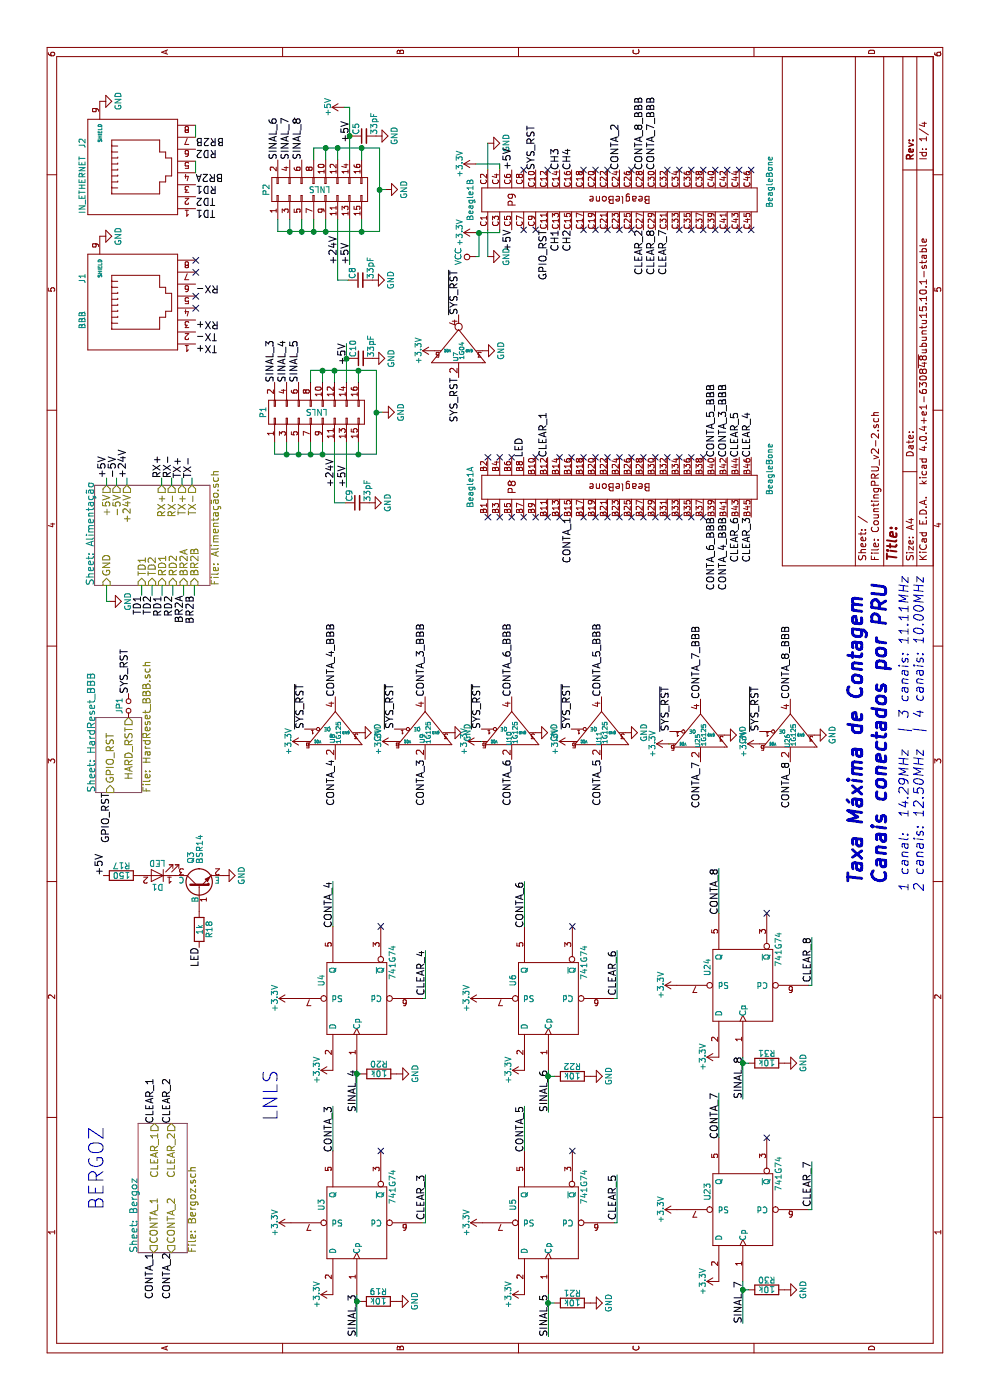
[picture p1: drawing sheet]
EESchema Schematic File Version 2
LIBS:power
LIBS:device
LIBS:transistors
LIBS:conn
LIBS:linear
LIBS:regul
LIBS:74xx
LIBS:cmos4000
LIBS:adc-dac
LIBS:memory
LIBS:xilinx
LIBS:microcontrollers
LIBS:dsp
LIBS:microchip
LIBS:analog_switches
LIBS:motorola
LIBS:texas
LIBS:intel
LIBS:audio
LIBS:interface
LIBS:digital-audio
LIBS:philips
LIBS:display
LIBS:cypress
LIBS:siliconi
LIBS:opto
LIBS:atmel
LIBS:contrib
LIBS:valves
LIBS:Controle
LIBS:CountingPRU_v2-2-cache
EELAYER 25 0
EELAYER END
$Descr A4 11693 8268
encoding utf-8
Sheet 1 4
Title ""
Date ""
Rev ""
Comp ""
Comment1 ""
Comment2 ""
Comment3 ""
Comment4 ""
$EndDescr
$Comp
L 741G74 U3
U 1 1
P 1480 2980
F 0 "U3" H 1630 3280 50  0000 C CNN
F 1 "741G74" H 1780 2685 50  0000 C CNN
F 2 "CONTROLE:TSSOP-8" H 1480 2980 50  0001 C CNN
F 3 "" H 1480 2980 50  0000 C CNN
	1    1480 2980
	1    0    0    -1  
$EndComp
NoConn ~ 2080 3180
Text Label 530  2980 0    60   ~ 0
SINAL_3
Text Label 1880 3555 2    60   ~ 0
CLEAR_3
Text Label 2455 2780 2    60   ~ 0
CONTA_3
$Comp
L 741G74 U4
U 1 1
P 3355 2980
F 0 "U4" H 3505 3280 50  0000 C CNN
F 1 "741G74" H 3655 2685 50  0000 C CNN
F 2 "CONTROLE:TSSOP-8" H 3355 2980 50  0001 C CNN
F 3 "" H 3355 2980 50  0000 C CNN
	1    3355 2980
	1    0    0    -1  
$EndComp
NoConn ~ 3955 3180
Text Label 2405 2980 0    60   ~ 0
SINAL_4
Text Label 3755 3555 2    60   ~ 0
CLEAR_4
Text Label 4330 2780 2    60   ~ 0
CONTA_4
$Comp
L 741G74 U5
U 1 1
P 1480 4580
F 0 "U5" H 1630 4880 50  0000 C CNN
F 1 "741G74" H 1780 4285 50  0000 C CNN
F 2 "CONTROLE:TSSOP-8" H 1480 4580 50  0001 C CNN
F 3 "" H 1480 4580 50  0000 C CNN
	1    1480 4580
	1    0    0    -1  
$EndComp
NoConn ~ 2080 4780
Text Label 530  4580 0    60   ~ 0
SINAL_5
Text Label 1880 5155 2    60   ~ 0
CLEAR_5
Text Label 2455 4380 2    60   ~ 0
CONTA_5
$Comp
L 741G74 U6
U 1 1
P 3355 4580
F 0 "U6" H 3505 4880 50  0000 C CNN
F 1 "741G74" H 3655 4285 50  0000 C CNN
F 2 "CONTROLE:TSSOP-8" H 3355 4580 50  0001 C CNN
F 3 "" H 3355 4580 50  0000 C CNN
	1    3355 4580
	1    0    0    -1  
$EndComp
NoConn ~ 3955 4780
Text Label 2405 4580 0    60   ~ 0
SINAL_6
Text Label 3755 5155 2    60   ~ 0
CLEAR_6
Text Label 4330 4380 2    60   ~ 0
CONTA_6
$Comp
L GND #PWR40
U 1 1
P 9550 4075
F 0 "#PWR40" H 9550 3825 50  0001 C CNN
F 1 "GND" H 9550 3925 50  0000 C CNN
F 2 "" H 9550 4075 50  0000 C CNN
F 3 "" H 9550 4075 50  0000 C CNN
	1    9550 4075
	1    0    0    -1  
$EndComp
$Comp
L GND #PWR45
U 1 1
P 10500 4075
F 0 "#PWR45" H 10500 3825 50  0001 C CNN
F 1 "GND" H 10500 3925 50  0000 C CNN
F 2 "" H 10500 4075 50  0000 C CNN
F 3 "" H 10500 4075 50  0000 C CNN
	1    10500 4075
	1    0    0    -1  
$EndComp
Text Notes 2330 2330 0    118  ~ 0
LNLS
Text Notes 1585 875  0    118  ~ 0
BERGOZ
Text Label 10275 5175 0    60   ~ 0
CONTA_2
Text Label 9775 5375 2    60   ~ 0
CLEAR_2
Text Label 7375 4775 2    60   ~ 0
CONTA_1
Text Label 7875 4575 0    60   ~ 0
CLEAR_1
Text Label 7875 6075 0    60   ~ 0
CONTA_3_BBB
Text Label 7375 6075 2    60   ~ 0
CONTA_4_BBB
Text Label 7875 5975 0    60   ~ 0
CONTA_5_BBB
Text Label 7375 5975 2    60   ~ 0
CONTA_6_BBB
Text Label 7375 6175 2    60   ~ 0
CLEAR_6
Text Label 7875 6175 0    60   ~ 0
CLEAR_5
Text Label 7875 6275 0    60   ~ 0
CLEAR_4
Text Label 7375 6275 2    60   ~ 0
CLEAR_3
Text Notes 4245 7725 0    79   Italic 0
1 canal: 	14.29MHz		|	3 canais:	11.11MHz\n2 canais:	12.50MHz		|	4 canais:	10.00MHz
Text Notes 4310 7415 0    118  Italic 24
Taxa Máxima de Contagem\nCanais conectados por PRU
Text Label 10275 4475 0    60   ~ 0
SYS_RST
Text Label 8540 3830 2    60   ~ 0
SYS_RST
Text Label 5350 3550 2    60   ~ 0
CONTA_3
Text Label 5350 2800 2    60   ~ 0
CONTA_4
Text Label 5350 5025 2    60   ~ 0
CONTA_5
Text Label 5350 4275 2    60   ~ 0
CONTA_6
Text Label 5875 2800 0    60   ~ 0
CONTA_4_BBB
Text Label 5875 3550 0    60   ~ 0
CONTA_3_BBB
$Comp
L 1G04 U7
U 1 1
P 8740 3830
F 0 "U7" H 8715 3855 39  0000 C CNN
F 1 "1G04" H 8765 3805 39  0000 C CNN
F 2 "TO_SOT_Packages_SMD:SOT-353_SC-70-5_Handsoldering" H 8790 3830 60  0001 C CNN
F 3 "" H 8790 3830 60  0000 C CNN
	1    8740 3830
	1    0    0    -1  
$EndComp
$Comp
L VCC #PWR39
U 1 1
P 9550 3975
F 0 "#PWR39" H 9550 3825 50  0001 C CNN
F 1 "VCC" H 9550 4125 50  0000 C CNN
F 2 "" H 9550 3975 50  0000 C CNN
F 3 "" H 9550 3975 50  0000 C CNN
	1    9550 3975
	1    0    0    -1  
$EndComp
$Comp
L 1G125 U8
U 1 1
P 5550 2800
F 0 "U8" H 5525 2825 39  0000 C CNN
F 1 "1G125" H 5575 2775 39  0000 C CNN
F 2 "TO_SOT_Packages_SMD:SOT-353_SC-70-5_Handsoldering" H 5600 2800 60  0001 C CNN
F 3 "" H 5600 2800 60  0000 C CNN
	1    5550 2800
	1    0    0    -1  
$EndComp
$Comp
L 1G125 U9
U 1 1
P 5550 3550
F 0 "U9" H 5525 3575 39  0000 C CNN
F 1 "1G125" H 5575 3525 39  0000 C CNN
F 2 "TO_SOT_Packages_SMD:SOT-353_SC-70-5_Handsoldering" H 5600 3550 60  0001 C CNN
F 3 "" H 5600 3550 60  0000 C CNN
	1    5550 3550
	1    0    0    -1  
$EndComp
$Comp
L 1G125 U10
U 1 1
P 5550 4275
F 0 "U10" H 5525 4300 39  0000 C CNN
F 1 "1G125" H 5575 4250 39  0000 C CNN
F 2 "TO_SOT_Packages_SMD:SOT-353_SC-70-5_Handsoldering" H 5600 4275 60  0001 C CNN
F 3 "" H 5600 4275 60  0000 C CNN
	1    5550 4275
	1    0    0    -1  
$EndComp
$Comp
L 1G125 U11
U 1 1
P 5550 5025
F 0 "U11" H 5525 5050 39  0000 C CNN
F 1 "1G125" H 5575 5000 39  0000 C CNN
F 2 "TO_SOT_Packages_SMD:SOT-353_SC-70-5_Handsoldering" H 5600 5025 60  0001 C CNN
F 3 "" H 5600 5025 60  0000 C CNN
	1    5550 5025
	1    0    0    -1  
$EndComp
Text Label 5875 4275 0    60   ~ 0
CONTA_6_BBB
Text Label 5875 5025 0    60   ~ 0
CONTA_5_BBB
$Comp
L GND #PWR31
U 1 1
P 5575 5225
F 0 "#PWR31" H 5575 4975 50  0001 C CNN
F 1 "GND" H 5575 5075 50  0000 C CNN
F 2 "" H 5575 5225 50  0000 C CNN
F 3 "" H 5575 5225 50  0000 C CNN
	1    5575 5225
	1    0    0    -1  
$EndComp
$Comp
L GND #PWR30
U 1 1
P 5575 4475
F 0 "#PWR30" H 5575 4225 50  0001 C CNN
F 1 "GND" H 5575 4325 50  0000 C CNN
F 2 "" H 5575 4475 50  0000 C CNN
F 3 "" H 5575 4475 50  0000 C CNN
	1    5575 4475
	1    0    0    -1  
$EndComp
$Comp
L GND #PWR28
U 1 1
P 5575 3000
F 0 "#PWR28" H 5575 2750 50  0001 C CNN
F 1 "GND" H 5575 2850 50  0000 C CNN
F 2 "" H 5575 3000 50  0000 C CNN
F 3 "" H 5575 3000 50  0000 C CNN
	1    5575 3000
	1    0    0    -1  
$EndComp
$Comp
L GND #PWR29
U 1 1
P 5575 3750
F 0 "#PWR29" H 5575 3500 50  0001 C CNN
F 1 "GND" H 5575 3600 50  0000 C CNN
F 2 "" H 5575 3750 50  0000 C CNN
F 3 "" H 5575 3750 50  0000 C CNN
	1    5575 3750
	1    0    0    -1  
$EndComp
Text Label 9065 3830 0    60   ~ 0
~SYS_RST
Text Label 5605 4770 0    60   ~ 0
~SYS_RST
Text Label 5605 4020 0    60   ~ 0
~SYS_RST
Text Label 5605 3295 0    60   ~ 0
~SYS_RST
Text Label 5605 2545 0    60   ~ 0
~SYS_RST
$Comp
L CONN_02X08 P2
U 1 1
P 10110 2670
F 0 "P2" H 10110 3120 50  0000 C CNN
F 1 "LNLS" V 10110 2670 50  0000 C CNN
F 2 "Pin_Headers:Pin_Header_Angled_2x08_Pitch1.27mm" H 10110 1470 50  0001 C CNN
F 3 "" H 10110 1470 50  0000 C CNN
	1    10110 2670
	1    0    0    -1  
$EndComp
Text Label 10360 2320 0    60   ~ 0
SINAL_6
Text Label 10360 2420 0    60   ~ 0
SINAL_7
Text Label 10360 2520 0    60   ~ 0
SINAL_8
$Comp
L GND #PWR43
U 1 1
P 10110 3220
F 0 "#PWR43" H 10110 2970 50  0001 C CNN
F 1 "GND" H 10110 3070 50  0000 C CNN
F 2 "" H 10110 3220 50  0000 C CNN
F 3 "" H 10110 3220 50  0000 C CNN
	1    10110 3220
	1    0    0    -1  
$EndComp
Text Label 9485 2820 0    60   ~ 0
+24V
Text Label 9485 2920 0    60   ~ 0
+5V
Text Label 10685 2920 2    60   ~ 0
+5V
Wire Wire Line
	1480 3555 1480 3530
Wire Wire Line
	2455 2780 2080 2780
Wire Wire Line
	530  2980 880  2980
Wire Wire Line
	1880 3555 1480 3555
Wire Wire Line
	3355 3555 3355 3530
Wire Wire Line
	4330 2780 3955 2780
Wire Wire Line
	2405 2980 2755 2980
Wire Wire Line
	3755 3555 3355 3555
Wire Wire Line
	1480 5155 1480 5130
Wire Wire Line
	2455 4380 2080 4380
Wire Wire Line
	530  4580 880  4580
Wire Wire Line
	1880 5155 1480 5155
Wire Wire Line
	3355 5155 3355 5130
Wire Wire Line
	4330 4380 3955 4380
Wire Wire Line
	2405 4580 2755 4580
Wire Wire Line
	3755 5155 3355 5155
Wire Wire Line
	10275 4075 10500 4075
Wire Wire Line
	9550 4075 9775 4075
Wire Wire Line
	10275 4175 10325 4175
Wire Wire Line
	10325 4175 10325 3975
Wire Wire Line
	9750 3975 9750 4175
Wire Wire Line
	9750 4175 9775 4175
Wire Wire Line
	9550 3975 9550 4000
Wire Wire Line
	9550 4000 9750 4000
Connection ~ 9750 4000
Wire Wire Line
	10110 3220 10110 3170
Wire Wire Line
	10460 3170 9760 3170
Wire Wire Line
	10460 2620 10460 3170
Wire Wire Line
	10460 3020 10360 3020
Wire Wire Line
	10460 2720 10360 2720
Connection ~ 10460 3020
Wire Wire Line
	9860 3020 9760 3020
Wire Wire Line
	9760 2320 9760 3170
Connection ~ 10110 3170
Wire Wire Line
	9860 2720 9760 2720
Connection ~ 9760 3020
Wire Wire Line
	9760 2620 9860 2620
Connection ~ 9760 2720
Wire Wire Line
	9860 2520 9760 2520
Connection ~ 9760 2620
Wire Wire Line
	9860 2420 9760 2420
Connection ~ 9760 2520
Wire Wire Line
	9860 2320 9760 2320
Connection ~ 9760 2420
Wire Wire Line
	10360 2820 10460 2820
Connection ~ 10460 2820
Wire Wire Line
	10360 2920 10800 2920
Wire Wire Line
	9485 2920 9860 2920
Wire Wire Line
	9355 2820 9860 2820
$Sheet
S 6805 790  835  965 
U 59EA1C84
F0 "Alimentação" 60
F1 "Alimentação.sch" 60
F2 "GND" I L 6805 890 60 
F3 "+5V" O R 7640 890 60 
F4 "RX+" O R 7640 1350 60 
F5 "RX-" O R 7640 1435 60 
F6 "TX+" O R 7640 1520 60 
F7 "TX-" O R 7640 1605 60 
F8 "TD1" I L 6805 1185 60 
F9 "TD2" I L 6805 1270 60 
F10 "RD1" I L 6805 1355 60 
F11 "RD2" I L 6805 1445 60 
F12 "BR2A" I L 6805 1535 60 
F13 "BR2B" I L 6805 1625 60 
F14 "-5V" O R 7640 975 60 
F15 "+24V" O R 7640 1060 60 
$EndSheet
$Comp
L RJ45 J2
U 1 1
P 10300 1185
F 0 "J2" H 10500 1685 50  0000 C CNN
F 1 "IN_ETHERNET" H 10150 1685 50  0000 C CNN
F 2 "Controle:RJ45-STEWART" H 10300 1185 50  0001 C CNN
F 3 "" H 10300 1185 50  0000 C CNN
	1    10300 1185
	1    0    0    -1  
$EndComp
Text Label 7700 975  0    60   ~ 0
-5V
Wire Wire Line
	7700 975  7640 975 
Text Label 7700 1060 0    60   ~ 0
+24V
Wire Wire Line
	7700 1060 7640 1060
Text Label 7700 890  0    60   ~ 0
+5V
Wire Wire Line
	7700 890  7640 890 
$Comp
L GND #PWR32
U 1 1
P 6670 915
F 0 "#PWR32" H 6670 665 50  0001 C CNN
F 1 "GND" H 6670 765 50  0000 C CNN
F 2 "" H 6670 915 50  0000 C CNN
F 3 "" H 6670 915 50  0000 C CNN
	1    6670 915 
	1    0    0    -1  
$EndComp
Wire Wire Line
	6670 915  6670 890 
Wire Wire Line
	6670 890  6805 890 
Text Label 6720 1185 2    60   ~ 0
TD1
Text Label 6720 1270 2    60   ~ 0
TD2
Text Label 6720 1355 2    60   ~ 0
RD1
Text Label 6720 1445 2    60   ~ 0
RD2
Text Label 6720 1535 2    60   ~ 0
BR2A
Text Label 6720 1625 2    60   ~ 0
BR2B
Text Label 7700 1350 0    60   ~ 0
RX+
Wire Wire Line
	7700 1350 7640 1350
Wire Wire Line
	6720 1185 6805 1185
Wire Wire Line
	6720 1270 6805 1270
Wire Wire Line
	6720 1355 6805 1355
Wire Wire Line
	6720 1445 6805 1445
Wire Wire Line
	6720 1535 6805 1535
Wire Wire Line
	6720 1625 6805 1625
Text Label 7700 1435 0    60   ~ 0
RX-
Wire Wire Line
	7700 1435 7640 1435
Text Label 7700 1520 0    60   ~ 0
TX+
Wire Wire Line
	7700 1520 7640 1520
Text Label 7700 1605 0    60   ~ 0
TX-
Wire Wire Line
	7700 1605 7640 1605
Text Label 10250 1635 3    60   ~ 0
BR2A
Wire Wire Line
	10250 1635 10350 1635
Text Label 10550 1635 3    60   ~ 0
BR2B
Wire Wire Line
	10550 1635 10650 1635
Text Label 9950 1635 3    60   ~ 0
TD1
Text Label 10050 1635 3    60   ~ 0
TD2
Text Label 10150 1635 3    60   ~ 0
RD1
Text Label 10450 1635 3    60   ~ 0
RD2
$Comp
L RJ45 J1
U 1 1
P 9170 1185
F 0 "J1" H 9370 1685 50  0000 C CNN
F 1 "BBB" H 9020 1685 50  0000 C CNN
F 2 "Controle:RJ45-STEWART" H 9170 1185 50  0001 C CNN
F 3 "" H 9170 1185 50  0000 C CNN
	1    9170 1185
	1    0    0    -1  
$EndComp
$Comp
L GND #PWR41
U 1 1
P 9720 835
F 0 "#PWR41" H 9720 585 50  0001 C CNN
F 1 "GND" H 9720 685 50  0000 C CNN
F 2 "" H 9720 835 50  0000 C CNN
F 3 "" H 9720 835 50  0000 C CNN
	1    9720 835 
	1    0    0    -1  
$EndComp
Text Label 9020 1635 3    60   ~ 0
RX+
Text Label 9320 1635 3    60   ~ 0
RX-
Text Label 8820 1635 3    60   ~ 0
TX+
Text Label 8920 1635 3    60   ~ 0
TX-
NoConn ~ 9520 1635
NoConn ~ 9420 1635
NoConn ~ 9220 1635
NoConn ~ 9120 1635
Text Label 9775 4675 2    60   ~ 0
CH1
Text Label 10275 4675 0    60   ~ 0
CH3
Text Label 9775 4775 2    60   ~ 0
CH2
Text Label 10275 4775 0    60   ~ 0
CH4
NoConn ~ 7375 4075
NoConn ~ 7375 4175
NoConn ~ 7875 4075
NoConn ~ 7875 4175
NoConn ~ 7875 4275
NoConn ~ 7875 4475
NoConn ~ 7375 4275
NoConn ~ 7375 4375
NoConn ~ 7375 4475
NoConn ~ 7375 4575
NoConn ~ 7375 4675
NoConn ~ 7875 4675
NoConn ~ 7875 4775
NoConn ~ 7875 4875
NoConn ~ 7375 4875
NoConn ~ 7375 4975
NoConn ~ 7875 4975
NoConn ~ 7875 5075
NoConn ~ 7875 5175
NoConn ~ 7375 5075
NoConn ~ 7375 5175
NoConn ~ 7875 5275
NoConn ~ 7875 5375
NoConn ~ 7875 5475
NoConn ~ 7875 5575
NoConn ~ 7375 5275
NoConn ~ 7375 5375
NoConn ~ 7375 5475
NoConn ~ 7375 5575
NoConn ~ 7375 5675
NoConn ~ 7375 5775
NoConn ~ 7375 5875
NoConn ~ 7875 5875
NoConn ~ 7875 5775
NoConn ~ 7875 5675
NoConn ~ 9775 6275
NoConn ~ 9775 6175
NoConn ~ 9775 6075
NoConn ~ 9775 5975
NoConn ~ 9775 5875
NoConn ~ 9775 5775
NoConn ~ 10275 5775
NoConn ~ 10275 5875
NoConn ~ 10275 5975
NoConn ~ 10275 6075
NoConn ~ 10275 6175
NoConn ~ 10275 6275
NoConn ~ 10275 5675
NoConn ~ 10275 5575
NoConn ~ 10275 5275
NoConn ~ 9775 5675
NoConn ~ 9775 5275
NoConn ~ 9775 5175
NoConn ~ 9775 5075
NoConn ~ 10275 5075
NoConn ~ 10275 4975
NoConn ~ 9775 4975
NoConn ~ 9775 4875
NoConn ~ 10275 4875
NoConn ~ 10275 4575
NoConn ~ 9775 4475
NoConn ~ 9775 4375
NoConn ~ 10275 4375
$Comp
L GND #PWR37
U 1 1
P 8765 4030
F 0 "#PWR37" H 8765 3780 50  0001 C CNN
F 1 "GND" H 8765 3880 50  0000 C CNN
F 2 "" H 8765 4030 50  0000 C CNN
F 3 "" H 8765 4030 50  0000 C CNN
	1    8765 4030
	1    0    0    -1  
$EndComp
$Comp
L BeagleBone Beagle1
U 1 1
P 7625 5175
F 0 "Beagle1" H 7625 6425 50  0000 C CNN
F 1 "BeagleBone" H 7775 3925 50  0000 C CNN
F 2 "Controle:BBB_Upside_Down" H 7625 4075 60  0001 C CNN
F 3 "" H 7625 4075 60  0000 C CNN
	1    7625 5175
	1    0    0    -1  
$EndComp
$Comp
L BeagleBone Beagle1
U 2 1
P 10025 5175
F 0 "Beagle1" H 10025 6425 50  0000 C CNN
F 1 "BeagleBone" H 10175 3925 50  0000 C CNN
F 2 "Controle:BBB_Upside_Down" H 10025 4075 60  0001 C CNN
F 3 "" H 10025 4075 60  0000 C CNN
	2    10025 5175
	1    0    0    -1  
$EndComp
$Comp
L GND #PWR48
U 1 1
P 10850 835
F 0 "#PWR48" H 10850 585 50  0001 C CNN
F 1 "GND" H 10850 685 50  0000 C CNN
F 2 "" H 10850 835 50  0000 C CNN
F 3 "" H 10850 835 50  0000 C CNN
	1    10850 835 
	1    0    0    -1  
$EndComp
Wire Wire Line
	5500 4010 5500 4020
$Comp
L LED-RESCUE-Contador D1
U 1 1
P 4380 1315
F 0 "D1" H 4380 1415 50  0000 C CNN
F 1 "LED" H 4380 1215 50  0000 C CNN
F 2 "Controle:LED_para_painel_KINGBRIGHT" H 4380 1315 50  0001 C CNN
F 3 "" H 4380 1315 50  0001 C CNN
	1    4380 1315
	0    -1   -1   0   
$EndComp
$Comp
L GND #PWR19
U 1 1
P 4380 1865
F 0 "#PWR19" H 4380 1615 50  0001 C CNN
F 1 "GND" H 4380 1715 50  0000 C CNN
F 2 "" H 4380 1865 50  0000 C CNN
F 3 "" H 4380 1865 50  0000 C CNN
	1    4380 1865
	1    0    0    -1  
$EndComp
$Comp
L BSR14 Q3
U 1 1
P 4280 1665
F 0 "Q3" H 4480 1740 50  0000 L CNN
F 1 "BSR14" H 4480 1665 50  0000 L CNN
F 2 "TO_SOT_Packages_SMD:SOT-23_Handsoldering" H 4480 1590 50  0001 L CIN
F 3 "" H 4280 1665 50  0000 L CNN
	1    4280 1665
	1    0    0    -1  
$EndComp
$Comp
L R R17
U 1 1
P 4380 1015
F 0 "R17" V 4460 1015 50  0000 C CNN
F 1 "150" V 4380 1015 50  0000 C CNN
F 2 "Resistors_SMD:R_0805" V 4310 1015 50  0001 C CNN
F 3 "" H 4380 1015 50  0001 C CNN
	1    4380 1015
	1    0    0    -1  
$EndComp
$Comp
L R R18
U 1 1
P 3930 1665
F 0 "R18" V 4010 1665 50  0000 C CNN
F 1 "1k" V 3930 1665 50  0000 C CNN
F 2 "Resistors_SMD:R_0805" V 3860 1665 50  0001 C CNN
F 3 "" H 3930 1665 50  0001 C CNN
	1    3930 1665
	0    1    1    0   
$EndComp
Text Label 4380 865  0    60   ~ 0
+5V
Text Label 3780 1665 2    60   ~ 0
LED
Text Label 7875 4375 0    60   ~ 0
LED
$Comp
L +3.3V #PWR44
U 1 1
P 10325 3975
F 0 "#PWR44" H 10325 3825 50  0001 C CNN
F 1 "+3.3V" H 10325 4115 50  0000 C CNN
F 2 "" H 10325 3975 50  0001 C CNN
F 3 "" H 10325 3975 50  0001 C CNN
	1    10325 3975
	1    0    0    -1  
$EndComp
$Comp
L +3.3V #PWR42
U 1 1
P 9750 3975
F 0 "#PWR42" H 9750 3825 50  0001 C CNN
F 1 "+3.3V" H 9750 4115 50  0000 C CNN
F 2 "" H 9750 3975 50  0001 C CNN
F 3 "" H 9750 3975 50  0001 C CNN
	1    9750 3975
	1    0    0    -1  
$EndComp
$Comp
L +3.3V #PWR36
U 1 1
P 8765 3630
F 0 "#PWR36" H 8765 3480 50  0001 C CNN
F 1 "+3.3V" H 8765 3770 50  0000 C CNN
F 2 "" H 8765 3630 50  0001 C CNN
F 3 "" H 8765 3630 50  0001 C CNN
	1    8765 3630
	1    0    0    -1  
$EndComp
$Comp
L +3.3V #PWR25
U 1 1
P 5500 4770
F 0 "#PWR25" H 5500 4620 50  0001 C CNN
F 1 "+3.3V" H 5500 4910 50  0000 C CNN
F 2 "" H 5500 4770 50  0001 C CNN
F 3 "" H 5500 4770 50  0001 C CNN
	1    5500 4770
	1    0    0    -1  
$EndComp
$Comp
L +3.3V #PWR24
U 1 1
P 5500 4010
F 0 "#PWR24" H 5500 3860 50  0001 C CNN
F 1 "+3.3V" H 5500 4150 50  0000 C CNN
F 2 "" H 5500 4010 50  0001 C CNN
F 3 "" H 5500 4010 50  0001 C CNN
	1    5500 4010
	1    0    0    -1  
$EndComp
$Comp
L +3.3V #PWR23
U 1 1
P 5500 3295
F 0 "#PWR23" H 5500 3145 50  0001 C CNN
F 1 "+3.3V" H 5500 3435 50  0000 C CNN
F 2 "" H 5500 3295 50  0001 C CNN
F 3 "" H 5500 3295 50  0001 C CNN
	1    5500 3295
	1    0    0    -1  
$EndComp
$Comp
L +3.3V #PWR22
U 1 1
P 5500 2545
F 0 "#PWR22" H 5500 2395 50  0001 C CNN
F 1 "+3.3V" H 5500 2685 50  0000 C CNN
F 2 "" H 5500 2545 50  0001 C CNN
F 3 "" H 5500 2545 50  0001 C CNN
	1    5500 2545
	1    0    0    -1  
$EndComp
$Comp
L +3.3V #PWR17
U 1 1
P 3355 4030
F 0 "#PWR17" H 3355 3880 50  0001 C CNN
F 1 "+3.3V" H 3355 4170 50  0000 C CNN
F 2 "" H 3355 4030 50  0001 C CNN
F 3 "" H 3355 4030 50  0001 C CNN
	1    3355 4030
	1    0    0    -1  
$EndComp
$Comp
L +3.3V #PWR13
U 1 1
P 2755 4380
F 0 "#PWR13" H 2755 4230 50  0001 C CNN
F 1 "+3.3V" H 2755 4520 50  0000 C CNN
F 2 "" H 2755 4380 50  0001 C CNN
F 3 "" H 2755 4380 50  0001 C CNN
	1    2755 4380
	1    0    0    -1  
$EndComp
$Comp
L +3.3V #PWR8
U 1 1
P 1480 4030
F 0 "#PWR8" H 1480 3880 50  0001 C CNN
F 1 "+3.3V" H 1480 4170 50  0000 C CNN
F 2 "" H 1480 4030 50  0001 C CNN
F 3 "" H 1480 4030 50  0001 C CNN
	1    1480 4030
	1    0    0    -1  
$EndComp
$Comp
L +3.3V #PWR4
U 1 1
P 880 4380
F 0 "#PWR4" H 880 4230 50  0001 C CNN
F 1 "+3.3V" H 880 4520 50  0000 C CNN
F 2 "" H 880 4380 50  0001 C CNN
F 3 "" H 880 4380 50  0001 C CNN
	1    880  4380
	1    0    0    -1  
$EndComp
$Comp
L +3.3V #PWR16
U 1 1
P 3355 2430
F 0 "#PWR16" H 3355 2280 50  0001 C CNN
F 1 "+3.3V" H 3355 2570 50  0000 C CNN
F 2 "" H 3355 2430 50  0001 C CNN
F 3 "" H 3355 2430 50  0001 C CNN
	1    3355 2430
	1    0    0    -1  
$EndComp
$Comp
L +3.3V #PWR12
U 1 1
P 2755 2780
F 0 "#PWR12" H 2755 2630 50  0001 C CNN
F 1 "+3.3V" H 2755 2920 50  0000 C CNN
F 2 "" H 2755 2780 50  0001 C CNN
F 3 "" H 2755 2780 50  0001 C CNN
	1    2755 2780
	1    0    0    -1  
$EndComp
$Comp
L +3.3V #PWR7
U 1 1
P 1480 2430
F 0 "#PWR7" H 1480 2280 50  0001 C CNN
F 1 "+3.3V" H 1480 2570 50  0000 C CNN
F 2 "" H 1480 2430 50  0001 C CNN
F 3 "" H 1480 2430 50  0001 C CNN
	1    1480 2430
	1    0    0    -1  
$EndComp
$Comp
L +3.3V #PWR3
U 1 1
P 880 2780
F 0 "#PWR3" H 880 2630 50  0001 C CNN
F 1 "+3.3V" H 880 2920 50  0000 C CNN
F 2 "" H 880 2780 50  0001 C CNN
F 3 "" H 880 2780 50  0001 C CNN
	1    880  2780
	1    0    0    -1  
$EndComp
Text Label 10275 4275 0    60   ~ 0
+5V
Text Label 9775 4275 2    60   ~ 0
+5V
$Comp
L R R20
U 1 1
P 2725 3165
F 0 "R20" V 2805 3165 50  0000 C CNN
F 1 "10k" V 2725 3165 50  0000 C CNN
F 2 "Resistors_SMD:R_0805" V 2655 3165 50  0001 C CNN
F 3 "" H 2725 3165 50  0001 C CNN
	1    2725 3165
	1    0    0    -1  
$EndComp
$Comp
L R R19
U 1 1
P 825 3160
F 0 "R19" V 905 3160 50  0000 C CNN
F 1 "10k" V 825 3160 50  0000 C CNN
F 2 "Resistors_SMD:R_0805" V 755 3160 50  0001 C CNN
F 3 "" H 825 3160 50  0001 C CNN
	1    825  3160
	1    0    0    -1  
$EndComp
$Comp
L R R21
U 1 1
P 810 4780
F 0 "R21" V 890 4780 50  0000 C CNN
F 1 "10k" V 810 4780 50  0000 C CNN
F 2 "Resistors_SMD:R_0805" V 740 4780 50  0001 C CNN
F 3 "" H 810 4780 50  0001 C CNN
	1    810  4780
	1    0    0    -1  
$EndComp
$Comp
L R R22
U 1 1
P 2705 4780
F 0 "R22" V 2785 4780 50  0000 C CNN
F 1 "10k" V 2705 4780 50  0000 C CNN
F 2 "Resistors_SMD:R_0805" V 2635 4780 50  0001 C CNN
F 3 "" H 2705 4780 50  0001 C CNN
	1    2705 4780
	1    0    0    -1  
$EndComp
Wire Wire Line
	2705 4580 2705 4630
Connection ~ 2705 4580
Wire Wire Line
	810  4630 810  4580
Connection ~ 810  4580
Wire Wire Line
	825  3010 825  2980
Connection ~ 825  2980
Wire Wire Line
	2725 3015 2725 2980
Connection ~ 2725 2980
$Comp
L GND #PWR2
U 1 1
P 825 3310
F 0 "#PWR2" H 825 3060 50  0001 C CNN
F 1 "GND" H 825 3160 50  0000 C CNN
F 2 "" H 825 3310 50  0000 C CNN
F 3 "" H 825 3310 50  0000 C CNN
	1    825  3310
	1    0    0    -1  
$EndComp
$Comp
L GND #PWR11
U 1 1
P 2725 3315
F 0 "#PWR11" H 2725 3065 50  0001 C CNN
F 1 "GND" H 2725 3165 50  0000 C CNN
F 2 "" H 2725 3315 50  0000 C CNN
F 3 "" H 2725 3315 50  0000 C CNN
	1    2725 3315
	1    0    0    -1  
$EndComp
$Comp
L GND #PWR10
U 1 1
P 2705 4930
F 0 "#PWR10" H 2705 4680 50  0001 C CNN
F 1 "GND" H 2705 4780 50  0000 C CNN
F 2 "" H 2705 4930 50  0000 C CNN
F 3 "" H 2705 4930 50  0000 C CNN
	1    2705 4930
	1    0    0    -1  
$EndComp
$Comp
L GND #PWR1
U 1 1
P 810 4930
F 0 "#PWR1" H 810 4680 50  0001 C CNN
F 1 "GND" H 810 4780 50  0000 C CNN
F 2 "" H 810 4930 50  0000 C CNN
F 3 "" H 810 4930 50  0000 C CNN
	1    810  4930
	1    0    0    -1  
$EndComp
$Comp
L C_Small C5
U 1 1
P 10560 3040
F 0 "C5" H 10570 3110 50  0000 L CNN
F 1 "33pF" H 10570 2960 50  0000 L CNN
F 2 "Capacitors_SMD:C_0805" H 10560 3040 50  0001 C CNN
F 3 "" H 10560 3040 50  0000 C CNN
	1    10560 3040
	1    0    0    -1  
$EndComp
$Comp
L GND #PWR46
U 1 1
P 10560 3140
F 0 "#PWR46" H 10560 2890 50  0001 C CNN
F 1 "GND" H 10560 2990 50  0000 C CNN
F 2 "" H 10560 3140 50  0000 C CNN
F 3 "" H 10560 3140 50  0000 C CNN
	1    10560 3140
	1    0    0    -1  
$EndComp
Wire Wire Line
	10560 2940 10560 2920
Connection ~ 10560 2920
$Comp
L C_Small C8
U 1 1
P 9355 3010
F 0 "C8" H 9365 3080 50  0000 L CNN
F 1 "33pF" H 9365 2930 50  0000 L CNN
F 2 "Capacitors_SMD:C_0805" H 9355 3010 50  0001 C CNN
F 3 "" H 9355 3010 50  0000 C CNN
	1    9355 3010
	1    0    0    -1  
$EndComp
$Comp
L GND #PWR38
U 1 1
P 9355 3110
F 0 "#PWR38" H 9355 2860 50  0001 C CNN
F 1 "GND" H 9355 2960 50  0000 C CNN
F 2 "" H 9355 3110 50  0000 C CNN
F 3 "" H 9355 3110 50  0000 C CNN
	1    9355 3110
	1    0    0    -1  
$EndComp
Wire Wire Line
	9355 2910 9355 2820
$Comp
L CONN_02X08 P1
U 1 1
P 8250 2645
F 0 "P1" H 8250 3095 50  0000 C CNN
F 1 "LNLS" V 8250 2645 50  0000 C CNN
F 2 "Pin_Headers:Pin_Header_Angled_2x08_Pitch1.27mm" H 8250 1445 50  0001 C CNN
F 3 "" H 8250 1445 50  0000 C CNN
	1    8250 2645
	1    0    0    -1  
$EndComp
Text Label 8500 2295 0    60   ~ 0
SINAL_3
Text Label 8500 2395 0    60   ~ 0
SINAL_4
Text Label 8500 2495 0    60   ~ 0
SINAL_5
$Comp
L GND #PWR34
U 1 1
P 8250 3195
F 0 "#PWR34" H 8250 2945 50  0001 C CNN
F 1 "GND" H 8250 3045 50  0000 C CNN
F 2 "" H 8250 3195 50  0000 C CNN
F 3 "" H 8250 3195 50  0000 C CNN
	1    8250 3195
	1    0    0    -1  
$EndComp
Text Label 7625 2795 0    60   ~ 0
+24V
Text Label 7625 2895 0    60   ~ 0
+5V
Text Label 8825 2895 2    60   ~ 0
+5V
Wire Wire Line
	8250 3195 8250 3145
Wire Wire Line
	8600 3145 7900 3145
Wire Wire Line
	8600 2595 8600 3145
Wire Wire Line
	8600 2995 8500 2995
Wire Wire Line
	8600 2695 8500 2695
Connection ~ 8600 2995
Wire Wire Line
	8000 2995 7900 2995
Wire Wire Line
	7900 3145 7900 2295
Connection ~ 8250 3145
Wire Wire Line
	8000 2695 7900 2695
Connection ~ 7900 2995
Wire Wire Line
	7900 2595 8000 2595
Connection ~ 7900 2695
Wire Wire Line
	8000 2495 7900 2495
Connection ~ 7900 2595
Wire Wire Line
	8000 2395 7900 2395
Connection ~ 7900 2495
Wire Wire Line
	7900 2295 8000 2295
Connection ~ 7900 2395
Wire Wire Line
	8500 2795 8600 2795
Connection ~ 8600 2795
Wire Wire Line
	8500 2895 8825 2895
Wire Wire Line
	7625 2895 8000 2895
Wire Wire Line
	7495 2795 8000 2795
$Comp
L C_Small C10
U 1 1
P 8700 3015
F 0 "C10" H 8710 3085 50  0000 L CNN
F 1 "33pF" H 8710 2935 50  0000 L CNN
F 2 "Capacitors_SMD:C_0805" H 8700 3015 50  0001 C CNN
F 3 "" H 8700 3015 50  0000 C CNN
	1    8700 3015
	1    0    0    -1  
$EndComp
$Comp
L GND #PWR35
U 1 1
P 8700 3115
F 0 "#PWR35" H 8700 2865 50  0001 C CNN
F 1 "GND" H 8700 2965 50  0000 C CNN
F 2 "" H 8700 3115 50  0000 C CNN
F 3 "" H 8700 3115 50  0000 C CNN
	1    8700 3115
	1    0    0    -1  
$EndComp
Wire Wire Line
	8700 2915 8700 2895
Connection ~ 8700 2895
$Comp
L C_Small C9
U 1 1
P 7495 2985
F 0 "C9" H 7505 3055 50  0000 L CNN
F 1 "33pF" H 7505 2905 50  0000 L CNN
F 2 "Capacitors_SMD:C_0805" H 7495 2985 50  0001 C CNN
F 3 "" H 7495 2985 50  0000 C CNN
	1    7495 2985
	1    0    0    -1  
$EndComp
$Comp
L GND #PWR33
U 1 1
P 7495 3085
F 0 "#PWR33" H 7495 2835 50  0001 C CNN
F 1 "GND" H 7495 2935 50  0000 C CNN
F 2 "" H 7495 3085 50  0000 C CNN
F 3 "" H 7495 3085 50  0000 C CNN
	1    7495 3085
	1    0    0    -1  
$EndComp
Wire Wire Line
	7495 2885 7495 2795
$Sheet
S 5075 800  625  385 
U 5AA12BAF
F0 "HardReset_BBB" 60
F1 "HardReset_BBB.sch" 60
F2 "GPIO_RST" I L 5075 920 60 
F3 "HARD_RST" O R 5700 1075 60 
$EndSheet
$Comp
L Jumper_NO_Small JP1
U 1 1
P 5800 1075
F 0 "JP1" H 5800 1155 50  0000 C CNN
F 1 "HR" H 5810 1015 50  0001 C CNN
F 2 "Pin_Headers:Pin_Header_Straight_1x02_Pitch2.54mm" H 5800 1075 50  0001 C CNN
F 3 "" H 5800 1075 50  0000 C CNN
	1    5800 1075
	1    0    0    -1  
$EndComp
Text Label 5900 1075 0    60   ~ 0
SYS_RST
Text Label 9775 4575 2    60   ~ 0
GPIO_RST
Text Label 5075 920  2    60   ~ 0
GPIO_RST
$Comp
L +5V #PWR47
U 1 1
P 10800 2875
F 0 "#PWR47" H 10800 2725 50  0001 C CNN
F 1 "+5V" H 10800 3015 50  0000 C CNN
F 2 "" H 10800 2875 50  0000 C CNN
F 3 "" H 10800 2875 50  0000 C CNN
	1    10800 2875
	1    0    0    -1  
$EndComp
Wire Wire Line
	10800 2920 10800 2875
$Sheet
S 1230 1155 1080 410 
U 5AA6E309
F0 "Bergoz" 60
F1 "Bergoz.sch" 60
F2 "CONTA_1" O L 1230 1285 60 
F3 "CONTA_2" O L 1230 1430 60 
F4 "CLEAR_2" O R 2310 1430 60 
F5 "CLEAR_1" O R 2310 1290 60 
$EndSheet
Text Label 1230 1285 2    60   ~ 0
CONTA_1
Text Label 1230 1430 2    60   ~ 0
CONTA_2
Text Label 2310 1290 0    60   ~ 0
CLEAR_1
Text Label 2310 1430 0    60   ~ 0
CLEAR_2
$Comp
L 741G74 U23
U 1 1
P 1590 6205
F 0 "U23" H 1740 6505 50  0000 C CNN
F 1 "741G74" H 1890 5910 50  0000 C CNN
F 2 "CONTROLE:TSSOP-8" H 1590 6205 50  0001 C CNN
F 3 "" H 1590 6205 50  0000 C CNN
	1    1590 6205
	1    0    0    -1  
$EndComp
NoConn ~ 2190 6405
Text Label 640  6205 0    60   ~ 0
SINAL_7
Text Label 1990 6780 2    60   ~ 0
CLEAR_7
Text Label 2565 6005 2    60   ~ 0
CONTA_7
$Comp
L 741G74 U24
U 1 1
P 3465 6205
F 0 "U24" H 3615 6505 50  0000 C CNN
F 1 "741G74" H 3765 5910 50  0000 C CNN
F 2 "CONTROLE:TSSOP-8" H 3465 6205 50  0001 C CNN
F 3 "" H 3465 6205 50  0000 C CNN
	1    3465 6205
	1    0    0    -1  
$EndComp
NoConn ~ 4065 6405
Text Label 2515 6205 0    60   ~ 0
SINAL_8
Text Label 3865 6780 2    60   ~ 0
CLEAR_8
Text Label 4440 6005 2    60   ~ 0
CONTA_8
Wire Wire Line
	1590 6780 1590 6755
Wire Wire Line
	2565 6005 2190 6005
Wire Wire Line
	640  6205 990  6205
Wire Wire Line
	1990 6780 1590 6780
Wire Wire Line
	3465 6780 3465 6755
Wire Wire Line
	4440 6005 4065 6005
Wire Wire Line
	2515 6205 2865 6205
Wire Wire Line
	3865 6780 3465 6780
$Comp
L +3.3V #PWR18
U 1 1
P 3465 5655
F 0 "#PWR18" H 3465 5505 50  0001 C CNN
F 1 "+3.3V" H 3465 5795 50  0000 C CNN
F 2 "" H 3465 5655 50  0001 C CNN
F 3 "" H 3465 5655 50  0001 C CNN
	1    3465 5655
	1    0    0    -1  
$EndComp
$Comp
L +3.3V #PWR15
U 1 1
P 2865 6005
F 0 "#PWR15" H 2865 5855 50  0001 C CNN
F 1 "+3.3V" H 2865 6145 50  0000 C CNN
F 2 "" H 2865 6005 50  0001 C CNN
F 3 "" H 2865 6005 50  0001 C CNN
	1    2865 6005
	1    0    0    -1  
$EndComp
$Comp
L +3.3V #PWR9
U 1 1
P 1590 5655
F 0 "#PWR9" H 1590 5505 50  0001 C CNN
F 1 "+3.3V" H 1590 5795 50  0000 C CNN
F 2 "" H 1590 5655 50  0001 C CNN
F 3 "" H 1590 5655 50  0001 C CNN
	1    1590 5655
	1    0    0    -1  
$EndComp
$Comp
L +3.3V #PWR6
U 1 1
P 990 6005
F 0 "#PWR6" H 990 5855 50  0001 C CNN
F 1 "+3.3V" H 990 6145 50  0000 C CNN
F 2 "" H 990 6005 50  0001 C CNN
F 3 "" H 990 6005 50  0001 C CNN
	1    990  6005
	1    0    0    -1  
$EndComp
$Comp
L R R30
U 1 1
P 920 6405
F 0 "R30" V 1000 6405 50  0000 C CNN
F 1 "10k" V 920 6405 50  0000 C CNN
F 2 "Resistors_SMD:R_0805" V 850 6405 50  0001 C CNN
F 3 "" H 920 6405 50  0001 C CNN
	1    920  6405
	1    0    0    -1  
$EndComp
$Comp
L R R31
U 1 1
P 2815 6405
F 0 "R31" V 2895 6405 50  0000 C CNN
F 1 "10k" V 2815 6405 50  0000 C CNN
F 2 "Resistors_SMD:R_0805" V 2745 6405 50  0001 C CNN
F 3 "" H 2815 6405 50  0001 C CNN
	1    2815 6405
	1    0    0    -1  
$EndComp
Wire Wire Line
	2815 6205 2815 6255
Connection ~ 2815 6205
Wire Wire Line
	920  6255 920  6205
Connection ~ 920  6205
$Comp
L GND #PWR14
U 1 1
P 2815 6555
F 0 "#PWR14" H 2815 6305 50  0001 C CNN
F 1 "GND" H 2815 6405 50  0000 C CNN
F 2 "" H 2815 6555 50  0000 C CNN
F 3 "" H 2815 6555 50  0000 C CNN
	1    2815 6555
	1    0    0    -1  
$EndComp
$Comp
L GND #PWR5
U 1 1
P 920 6555
F 0 "#PWR5" H 920 6305 50  0001 C CNN
F 1 "GND" H 920 6405 50  0000 C CNN
F 2 "" H 920 6555 50  0000 C CNN
F 3 "" H 920 6555 50  0000 C CNN
	1    920  6555
	1    0    0    -1  
$EndComp
Text Label 5330 6600 2    60   ~ 0
CONTA_8
Text Label 5330 5850 2    60   ~ 0
CONTA_7
$Comp
L 1G125 U25
U 1 1
P 5530 5850
F 0 "U25" H 5505 5875 39  0000 C CNN
F 1 "1G125" H 5555 5825 39  0000 C CNN
F 2 "TO_SOT_Packages_SMD:SOT-353_SC-70-5_Handsoldering" H 5580 5850 60  0001 C CNN
F 3 "" H 5580 5850 60  0000 C CNN
	1    5530 5850
	1    0    0    -1  
$EndComp
$Comp
L 1G125 U26
U 1 1
P 5530 6600
F 0 "U26" H 5505 6625 39  0000 C CNN
F 1 "1G125" H 5555 6575 39  0000 C CNN
F 2 "TO_SOT_Packages_SMD:SOT-353_SC-70-5_Handsoldering" H 5580 6600 60  0001 C CNN
F 3 "" H 5580 6600 60  0000 C CNN
	1    5530 6600
	1    0    0    -1  
$EndComp
Text Label 5855 5850 0    60   ~ 0
CONTA_7_BBB
Text Label 5855 6600 0    60   ~ 0
CONTA_8_BBB
$Comp
L GND #PWR27
U 1 1
P 5555 6800
F 0 "#PWR27" H 5555 6550 50  0001 C CNN
F 1 "GND" H 5555 6650 50  0000 C CNN
F 2 "" H 5555 6800 50  0000 C CNN
F 3 "" H 5555 6800 50  0000 C CNN
	1    5555 6800
	1    0    0    -1  
$EndComp
$Comp
L GND #PWR26
U 1 1
P 5555 6050
F 0 "#PWR26" H 5555 5800 50  0001 C CNN
F 1 "GND" H 5555 5900 50  0000 C CNN
F 2 "" H 5555 6050 50  0000 C CNN
F 3 "" H 5555 6050 50  0000 C CNN
	1    5555 6050
	1    0    0    -1  
$EndComp
Text Label 5585 6345 0    60   ~ 0
~SYS_RST
Text Label 5585 5595 0    60   ~ 0
~SYS_RST
Wire Wire Line
	5480 5585 5480 5595
$Comp
L +3.3V #PWR21
U 1 1
P 5480 6345
F 0 "#PWR21" H 5480 6195 50  0001 C CNN
F 1 "+3.3V" H 5480 6485 50  0000 C CNN
F 2 "" H 5480 6345 50  0001 C CNN
F 3 "" H 5480 6345 50  0001 C CNN
	1    5480 6345
	1    0    0    -1  
$EndComp
$Comp
L +3.3V #PWR20
U 1 1
P 5480 5585
F 0 "#PWR20" H 5480 5435 50  0001 C CNN
F 1 "+3.3V" H 5480 5725 50  0000 C CNN
F 2 "" H 5480 5585 50  0001 C CNN
F 3 "" H 5480 5585 50  0001 C CNN
	1    5480 5585
	1    0    0    -1  
$EndComp
Text Label 10275 5375 0    60   ~ 0
CONTA_8_BBB
Text Label 9775 5475 2    60   ~ 0
CLEAR_8
Text Label 10275 5475 0    60   ~ 0
CONTA_7_BBB
Text Label 9775 5575 2    60   ~ 0
CLEAR_7
Wire Wire Line
	8500 2595 8600 2595
Connection ~ 8600 2695
Wire Wire Line
	10360 2620 10460 2620
Connection ~ 10460 2720
$EndSCHEMATC
